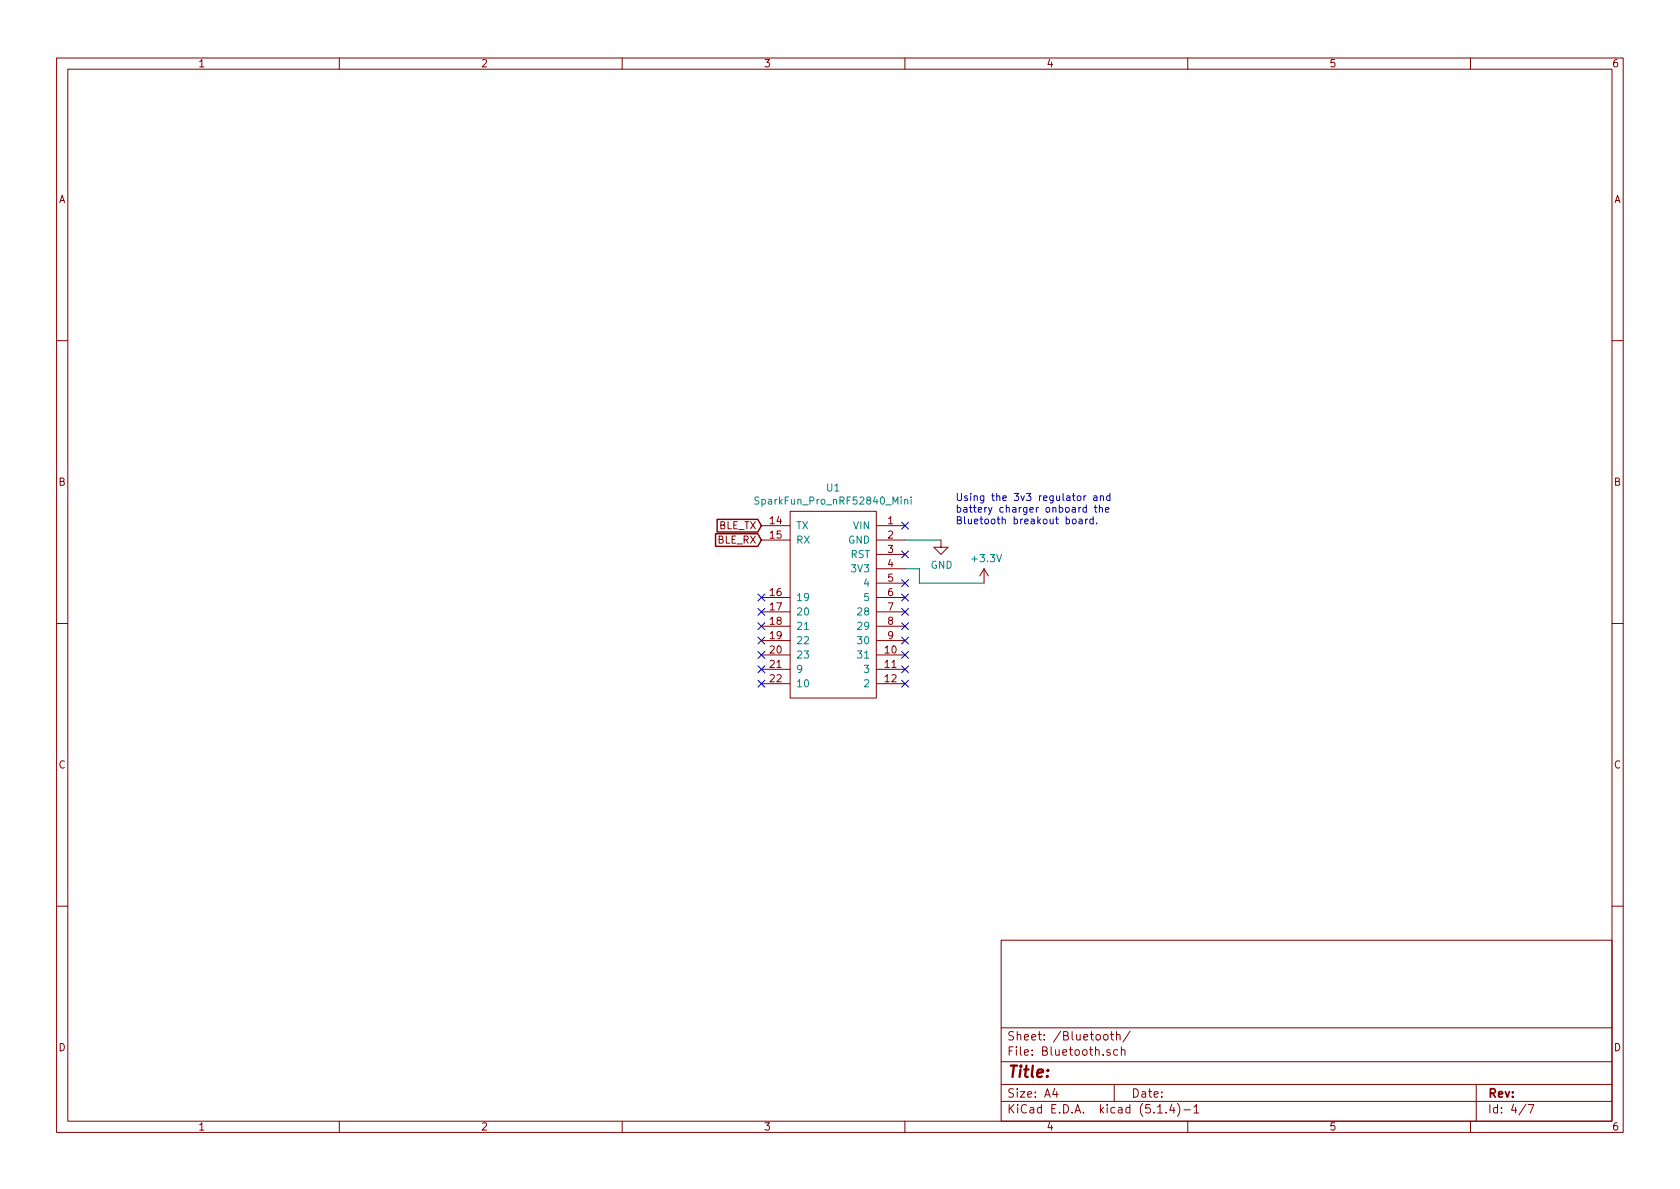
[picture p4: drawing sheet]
<svg xmlns="http://www.w3.org/2000/svg" width="297mm" height="210mm" viewBox="0 0 297 210" stroke-linecap="round" stroke-linejoin="round" font-family="sans-serif">
<g fill="none" stroke="#840000" stroke-width=".18">
<path d="M10 10.3h277v189.9h-277zM12 12.2h273v186.1h-273zM60 10.3v1.9M110 10.3v1.9M160 10.3v1.9M210 10.3v1.9M260 10.3v1.9M10 60.2h2M285 60.2h2M134.6 93h5.1M134.6 95.5h5.1M139.7 90.4h15.2v33h-15.2z"/>
<path d="M154.9 93h5.1M154.9 95.5h5.1M154.9 98h5.1M166.4 95.5v1.3h1.2l-1.2 1.2-1.3-1.2h1.3M10 110.3h2M134.6 115.8h5.1M134.6 118.4h5.1M134.6 105.7h5.1M134.6 108.2h5.1M134.6 110.7h5.1M134.6 113.3h5.1M154.9 115.8h5.1"/>
<path d="M154.9 118.4h5.1M154.9 105.7h5.1M154.9 108.2h5.1M154.9 110.7h5.1M154.9 113.3h5.1M154.9 100.6h5.1M154.9 103.1h5.1M174 100.6l-.8 1.2M174 100.6v2.5M174 100.6l.8 1.2M285 110.3h2M134.6 120.9h5.1"/>
<path d="M154.9 120.9h5.1M10 160.2h2M177 166.3h108v32h-108zM285 160.2h2M60 198.3v1.9M110 198.3v1.9M160 198.3v1.9M177 194.8h108M177 191.8h108M177 187.8h108M177 181.8h108M186.5 192.5l-.4 1h1"/>
<path d="M186.8 193v1M195.2 183.1l.2-.2 .4 .2v.7l-.2 .1-.4-.1zM196.3 185.7a.37 .37 0 0 0-.6 .1l.1 .2 .5 .2v.1l-.2 .3-.4-.1M196.3 182.9h.6M196.5 182.4v1.3l.4 .2M197 191.8v3M197.4 183.1l.2-.2 .4 .1v.9M197.4 182.4v1.5M197.6 185.7l-.4-.1-.3 .3 .1 .6 .2 .1 .4-.1M198.3 185.7a.37 .37 0 0 1 .6 .1v.8M198.3 185.1v1.5M199.8 182.3l-1.2 2"/>
<path d="M204.7 196.8h.8M206.2 196.7v.1M207.2 195.2l-.4 1.1h.9M207.5 195.8v1M208.2 195.1a1.71 1.71 0 0 1 0 2.3M209.3 196.3h1.2M210 198.3v1.9M211.1 195.8l.4-.5v1.5M211.1 196.8h.9M260 198.3v1.9M261 191.8v6.5M269.8 195.2l-1.2 2"/>
<path d="M270.2 195.3h1l-.6 1.5"/>
</g>
<path d="M134.2 88l-.5-.1-.2 .1v.2l.1 .2 .5 .2 .1 .3-.3 .2h-.4M159.9 88.4l.2-.1 .3 .1 .1 .7M159.9 88.3v.8M161.1 87.9v.1M161.1 88.3v.8" fill="none" stroke="#008484" stroke-width=".18"/>
<path d="M160 95.5h6.4M160 100.6h2.6v2.5h11.4" fill="none" stroke="#008400" stroke-width=".18"/>
<path d="M126.5 94.4h7.5l.6 1.1-.6 1.1h-7.5zM126.8 91.8h7.2l.6 1.2-.6 1.1h-7.2z" fill="none" stroke="#840000" stroke-width=".25"/>
<g fill="none" stroke="#0000c2" stroke-width=".18">
<path d="M189.7 91.8h.3l.3 .2-.2 .6h-.3l-.2-.2zM190.8 91.8h.5v.8M191.3 92.1h-.4l-.1 .2v.3h.5M191.6 87.7v.8M191.9 91.8v.8M192 87.7l-.4 .2M192.1 89.8l-.4-.1-.2 .3 .1 .5h.5M192.1 89.3v1.3M192.3 91.8l-.4 .2M193.3 91.8h-.4l-.2 .2 .1 .6h.5M193.3 91.4v1.2M193.4 87.7h.5l.1 .8"/>
<path d="M193.5 89.7h.5M193.6 89.3v1.1l.4 .2M193.9 92.5v.1M194 88h-.5l-.2 .2 .1 .3h.6M194.4 89.9l.2-.2 .3 .1v.8M194.4 89.3v1.3M194.6 87.8l.1-.1h.3l.1 .8M194.6 87.7v.8M195.5 90.1l.6-.1-.1-.2-.3-.1-.2 .2v.6h.5M196.2 87.7h-.3l-.2 .2 .1 .6h.4M196.2 87.2v1.3"/>
</g>
<g fill="none" stroke="#000084" stroke-width=".18">
<path d="M159.4 97.4l1.2 1.2M159.4 92.3l1.2 1.3M160.6 92.3l-1.2 1.3M160.6 97.4l-1.2 1.2M134 117.7l1.2 1.3M134 115.2l1.2 1.2M134 112.7l1.2 1.2M134 110.1l1.2 1.2M134 107.6l1.2 1.2M134 105l1.2 1.3M135.2 117.7l-1.2 1.3M135.2 115.2l-1.2 1.2"/>
<path d="M135.2 112.7l-1.2 1.2M135.2 110.1l-1.2 1.2M135.2 107.6l-1.2 1.2M135.2 105l-1.2 1.3M159.4 112.7l1.2 1.2M159.4 117.7l1.2 1.3M159.4 115.2l1.2 1.2M159.4 110.1l1.2 1.2M159.4 107.6l1.2 1.2M159.4 105l1.2 1.3M159.4 102.5l1.2 1.2M160.6 112.7l-1.2 1.2"/>
<path d="M160.6 117.7l-1.2 1.3M160.6 115.2l-1.2 1.2M160.6 110.1l-1.2 1.2M160.6 107.6l-1.2 1.2M160.6 105l-1.2 1.3M160.6 102.5l-1.2 1.2M134 120.3l1.2 1.2M135.2 120.3l-1.2 1.2M159.4 120.3l1.2 1.2M160.6 120.3l-1.2 1.2"/>
</g>
<text font-size="2.8" fill="#840000" x="178" y="190.5">Title:</text>
<g font-size="2.1" fill="#840000">
<text x="178" y="184">Sheet: /Bluetooth/</text>
<text x="178" y="186.7">File: Bluetooth.sch</text>
<text x="178" y="196.9">KiCad E.D.A. kicad (5.1.4)-1</text>
<text x="178" y="194.1">Size: A4</text>
<text x="200" y="194.1">Date:</text>
<text x="263" y="194.1">Rev:</text>
<text x="263" y="196.9">Id: 4/7</text>
</g>
<g font-size="1.8" fill="#840000">
<text x="35" y="11.9">1</text>
<text x="85" y="11.9">2</text>
<text x="135" y="11.9">3</text>
<text x="185" y="11.9">4</text>
<text x="235" y="11.9">5</text>
<text x="285" y="11.9">6</text>
<text x="10.4" y="35.9">A</text>
<text x="285.4" y="35.9">A</text>
<text x="10.4" y="85.9">B</text>
<text x="285.4" y="85.9">B</text>
<text x="127.1" y="93.6">BLE_TX</text>
<text x="136.2" y="92.7">14</text>
<text x="136.2" y="95.2">15</text>
<text x="157" y="92.7">1</text>
<text x="157" y="95.2">2</text>
<text x="126.8" y="96.1">BLE_RX</text>
<text x="157" y="97.8">3</text>
<text x="157" y="100.3">4</text>
<text x="136.2" y="105.4">16</text>
<text x="136.2" y="107.9">17</text>
<text x="157" y="102.9">5</text>
<text x="157" y="105.4">6</text>
<text x="157" y="107.9">7</text>
<text x="136.2" y="110.5">18</text>
<text x="136.2" y="113">19</text>
<text x="157" y="110.5">8</text>
<text x="157" y="113">9</text>
<text x="136.2" y="115.6">20</text>
<text x="136.2" y="118.1">21</text>
<text x="156.5" y="115.6">10</text>
<text x="156.5" y="118.1">11</text>
<text x="136.2" y="120.6">22</text>
<text x="156.5" y="120.6">12</text>
<text x="10.4" y="135.9">C</text>
<text x="285.4" y="135.9">C</text>
<text x="10.4" y="185.9">D</text>
<text x="285.4" y="185.9">D</text>
<text x="35" y="199.9">1</text>
<text x="85" y="199.9">2</text>
<text x="135" y="199.9">3</text>
<text x="185" y="199.9">4</text>
<text x="235" y="199.9">5</text>
<text x="285" y="199.9">6</text>
</g>
<g font-size="1.8" fill="#008484">
<text x="134.3" y="89.2">SparkFun_Pro_nRF52840_Mini</text>
<text x="146.2" y="86.9">U1</text>
<text x="140.7" y="93.6">TX</text>
<text x="151" y="93.6">VIN</text>
<text x="140.7" y="96.1">RX</text>
<text x="150" y="96.1">GND</text>
<text x="150.4" y="98.7">RST</text>
<text x="150.8" y="101.2">3V3</text>
<text x="164.5" y="100.6">GND</text>
<text x="172" y="99.4">+3.3V</text>
<text x="140.7" y="106.3">19</text>
<text x="152.9" y="103.8">4</text>
<text x="152.9" y="106.3">5</text>
<text x="140.7" y="108.8">20</text>
<text x="140.7" y="111.4">21</text>
<text x="140.7" y="113.9">22</text>
<text x="152" y="108.8">28</text>
<text x="152" y="111.4">29</text>
<text x="152" y="113.9">30</text>
<text x="140.7" y="116.5">23</text>
<text x="140.7" y="119">9</text>
<text x="152" y="116.5">31</text>
<text x="152.9" y="119">3</text>
<text x="140.7" y="121.5">10</text>
<text x="152.9" y="121.5">2</text>
</g>
<g font-size="1.8" fill="#0000c2">
<text x="168.9" y="88.6">Using the 3v3 regulator and</text>
<text x="168.9" y="90.6">battery charger onboard the</text>
<text x="168.9" y="92.7">Bluetooth breakout board.</text>
</g>
</svg>
